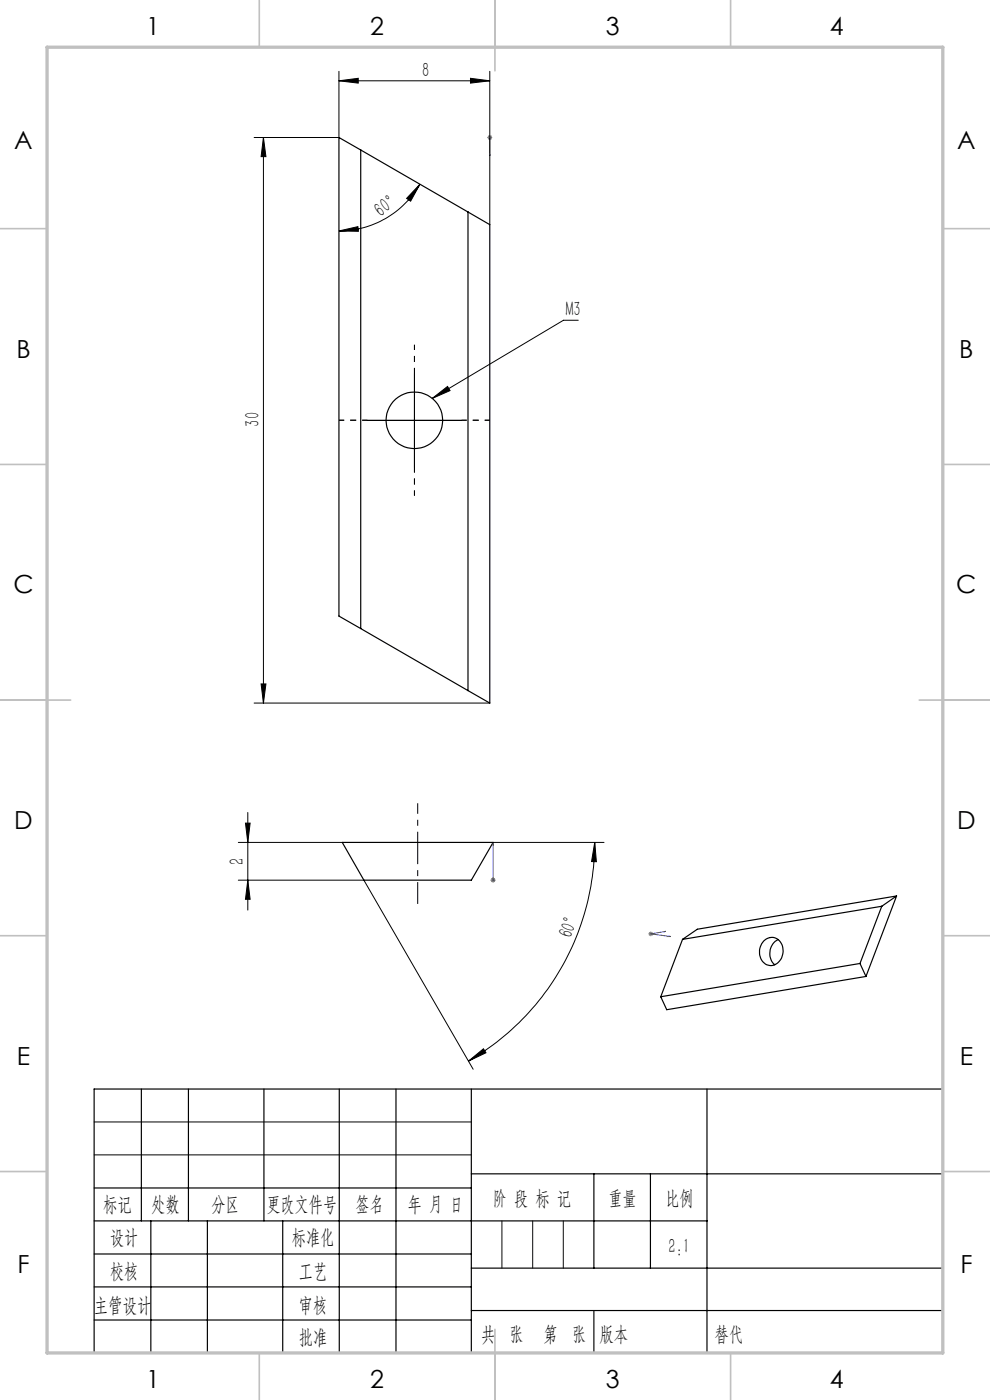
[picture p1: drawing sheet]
<svg xmlns="http://www.w3.org/2000/svg" width="210mm" height="297mm" viewBox="0 0 210 297" stroke-linecap="round" stroke-linejoin="round" font-family="sans-serif">
<g fill="none" stroke="#000" stroke-width=".25">
<path d="M76.5 31.8l-4.6-2.6v101.5l4.6 2.6M76.5 31.8v101.5M76.5 31.8l27.4 15.9v101.5l-4.6-2.7M99.3 45v101.5M76.5 133.3l22.8 13.2M72.6 178.7h32l-4.6 8h-22.8zM144.8 199.3l-4.6 12.2M162 199.6a2.37 2.37 0 0 1 2.7-.5 2.37 2.37 0 0 1 1.4 2.3 2.8 2.8 0 0 1-3.4 3.3 3.2 3.2 0 0 1-.7-5.1zM165.1 199.3a3.3 3.3 0 0 0-.7 5.4M187 192.3l-4.6 12.1M187 192.3l-42.2 7M190.2 190.1l-6.5 17"/>
<path d="M190.2 190.1l-3.2 2.2M190.2 190.1l-42.3 7-3.1 2.2M182.4 204.4l1.3 2.7M182.4 204.4l-42.2 7.1M183.7 207.1l-42.3 7.1-1.2-2.7M30 231v28M40 231v28M56 231v28M72 231v56M84 231v56M100 231v56M150 231v56"/>
<path d="M200 231h-180v56M20 252h80M20 259h130M32 259v28M44 259v28M60 259v28M100 249h100M126 249v20M138 249v20M20 266h80M20 273h80M100 269h100"/>
<path d="M100 278h100M20 280h80"/>
<circle cx="87.9" cy="89.2" r="6"/>
</g>
<g fill="none" stroke="#00f" stroke-width=".21">
<path d="M103.9 33.1v-.4v.4M103.9 29.1v.2zM103.9 29.3h.1M103.9 29.2h.1M103.9 29.2v3.9M104.6 179v.3v-.3M104.6 179v7.7M104.6 186.6v.2zM104.6 186.7h.1M104.6 186.3h.1M140.9 197.6h.4zM141.3 197.6l-3.3 .5 4.3 .6"/>
<path d="M142 198.7h.3z"/>
</g>
<g fill="none" stroke="#000" stroke-width=".21">
<path d="M71.9 17.1l4.1-.5v1zM71.9 15.1v14.1h-18M71.9 17.1h32M99.8 16.6l4.1 .5-4.1 .5zM103.9 15.1v32.6M55.9 29.2l.5 4h-1zM55.9 29.2v120M89.1 39.1l-2 3.6-.8-.6zM89.1 39.1a19.8 19.8 0 0 1-17.2 9.9M71.9 49l4-.9 .1 1zM87.9 79.2v20M122.7 67.9h-3.2l-27.8 16.6"/>
<path d="M77.9 89.2h20M91.7 84.5l3.2-2.5 .6 .9zM53.9 149.2h50M55.4 145.1h1l-.5 4.1zM50.6 178.7h22M52.1 174.6h1l-.5 4.1zM52.6 172.4v20.7M104.6 178.7h23.5M126.2 178.7l.3 4.1h-1zM126.2 178.7a53.7 53.7 0 0 1-26.8 46.4M50.6 186.7h26.6l23.2 40.1M52.6 186.7l.5 4.1h-1z"/>
<path d="M20 238h80M99.4 225.1l3.2-2.6 .5 .8zM20 245h80"/>
</g>
<path d="M103.5 28.8l.7 .7M103.9 28.7v1M104.2 28.8l-.7 .7M104.4 29.2h-1M104.1 186.7h1M104.2 186.4l.8 .7M104.6 186.2v1M105 186.4l-.8 .7M137.5 198.1h1M137.7 197.8l.7 .7M138 197.6v1M138.4 197.8l-.7 .7" fill="none" stroke="#808080" stroke-width=".21"/>
<path d="M88.6 178.7v13.1" fill="none" stroke="#000" stroke-width=".21" stroke-dasharray="30.5 1.3 1.3 1.3" stroke-dashoffset="25.8" stroke-linecap="butt"/>
<path d="M88.6 178.7v-8.3" fill="none" stroke="#000" stroke-width=".21" stroke-dasharray="30.5 1.3 1.3 1.3" stroke-dashoffset="28.2" stroke-linecap="butt"/>
<path d="M87.9 79.1v-6M77.9 89.1h-6M87.9 99.1v6M97.9 89.1h6" fill="none" stroke="#000" stroke-width=".21" stroke-dasharray="30.5 1.3 1.3 1.3" stroke-dashoffset="29.4" stroke-linecap="butt"/>
<path d="M106.5 259v10M113 259v10M119.5 259v10" fill="none" stroke="#0a0605" stroke-width=".21"/>
<path d="M126 278v9" fill="none" stroke="#0a0605" stroke-width=".25"/>
<g fill="none" stroke="#c0c0c0" stroke-width=".35">
<path d="M55 0v10M105 0v15M155 0v10M0 48.5h10M200 48.5h10M0 98.5h10M200 98.5h10M0 148.5h15M195 148.5h15M0 198.5h10M200 198.5h10M0 248.5h10"/>
<path d="M200 248.5h10M55 287v10M105 282v15M155 287v10"/>
</g>
<path d="M10 10h190v277h-190z" fill="none" stroke="#c0c0c0" stroke-width=".7"/>
<g fill="#00f">
<path d="M140.9 197.6h.4zM142 198.7h.3zM103.9 32.7v.4zM103.9 29.1v.2z"/>
<path d="M104.6 186.6v.2zM104.6 179v.3z"/>
</g>
<g fill="#000">
<path d="M91.7 84.5l3.2-2.5 .6 .9z"/>
<path d="M71.9 17.1l4.1-.5v1zM99.8 16.6l4.1 .5-4.1 .5z"/>
<path d="M71.9 49l4-.9 .1 1zM89.1 39.1l-2 3.6-.8-.6z"/>
<path d="M55.4 145.1h1l-.5 4.1zM55.9 29.2l.5 4h-1z"/>
<path d="M52.1 174.6h1l-.5 4.1zM52.6 186.7l.5 4.1h-1z"/>
<path d="M99.4 225.1l3.2-2.6 .5 .8zM126.2 178.7l.3 4.1h-1z"/>
</g>
<g font-size="5.3">
<text x="31" y="7.4">1</text>
<text x="78.5" y="7.4">2</text>
<text x="128.5" y="7.4">3</text>
<text x="176" y="7.4">4</text>
<text x="3" y="31.7">A</text>
<text x="203" y="31.7">A</text>
<text x="3.5" y="75.9">B</text>
<text x="203.5" y="75.9">B</text>
<text x="2.8" y="125.9">C</text>
<text x="202.8" y="125.9">C</text>
<text x="3" y="175.9">D</text>
<text x="203" y="175.9">D</text>
<text x="3.6" y="225.9">E</text>
<text x="203.6" y="225.9">E</text>
<text x="3.7" y="270.2">F</text>
<text x="203.7" y="270.2">F</text>
<text x="31" y="294.4">1</text>
<text x="78.5" y="294.4">2</text>
<text x="128.5" y="294.4">3</text>
<text x="176" y="294.4">4</text>
</g>
<g font-size="4.4">
<text x="89.5" y="16.2">8</text>
<text x="80.8" y="46.2" transform="rotate(-37 80.8 46.2)">60°</text>
<text x="120" y="67.1">M3</text>
<text x="55" y="90.5" transform="rotate(-90 55 90.5)">30</text>
<text x="51.7" y="183.4" transform="rotate(-90 51.7 183.4)">2</text>
<text x="121.2" y="199.3" transform="rotate(-70 121.2 199.3)">60°</text>
<text x="21.9" y="256.9">标记</text>
<text x="32.1" y="256.9">处数</text>
<text x="44.9" y="256.9">分区</text>
<text x="56.5" y="256.9">更改文件号</text>
<text x="75.4" y="256.9">签名</text>
<text x="86.5" y="256.9">年 月 日</text>
<text x="104.5" y="255.6">阶 段 标 记</text>
<text x="129" y="255.6">重量</text>
<text x="141.1" y="255.6">比例</text>
<text x="23.3" y="263.9">设计</text>
<text x="61.9" y="263.9">标准化</text>
<text x="141.8" y="265.7">2:1</text>
<text x="23.3" y="271.1">校核</text>
<text x="63.4" y="271">工艺</text>
<text x="19.9" y="278.3">主管设计</text>
<text x="63.4" y="278.3">审核</text>
<text x="63.4" y="285.2">批准</text>
<text x="102.1" y="284.4">共 张</text>
<text x="115.3" y="284.4">第 张</text>
<text x="127.2" y="284.4">版本</text>
</g>
<text font-size="4.4" fill="#0a0605" x="151.6" y="284.4">替代</text>
</svg>
